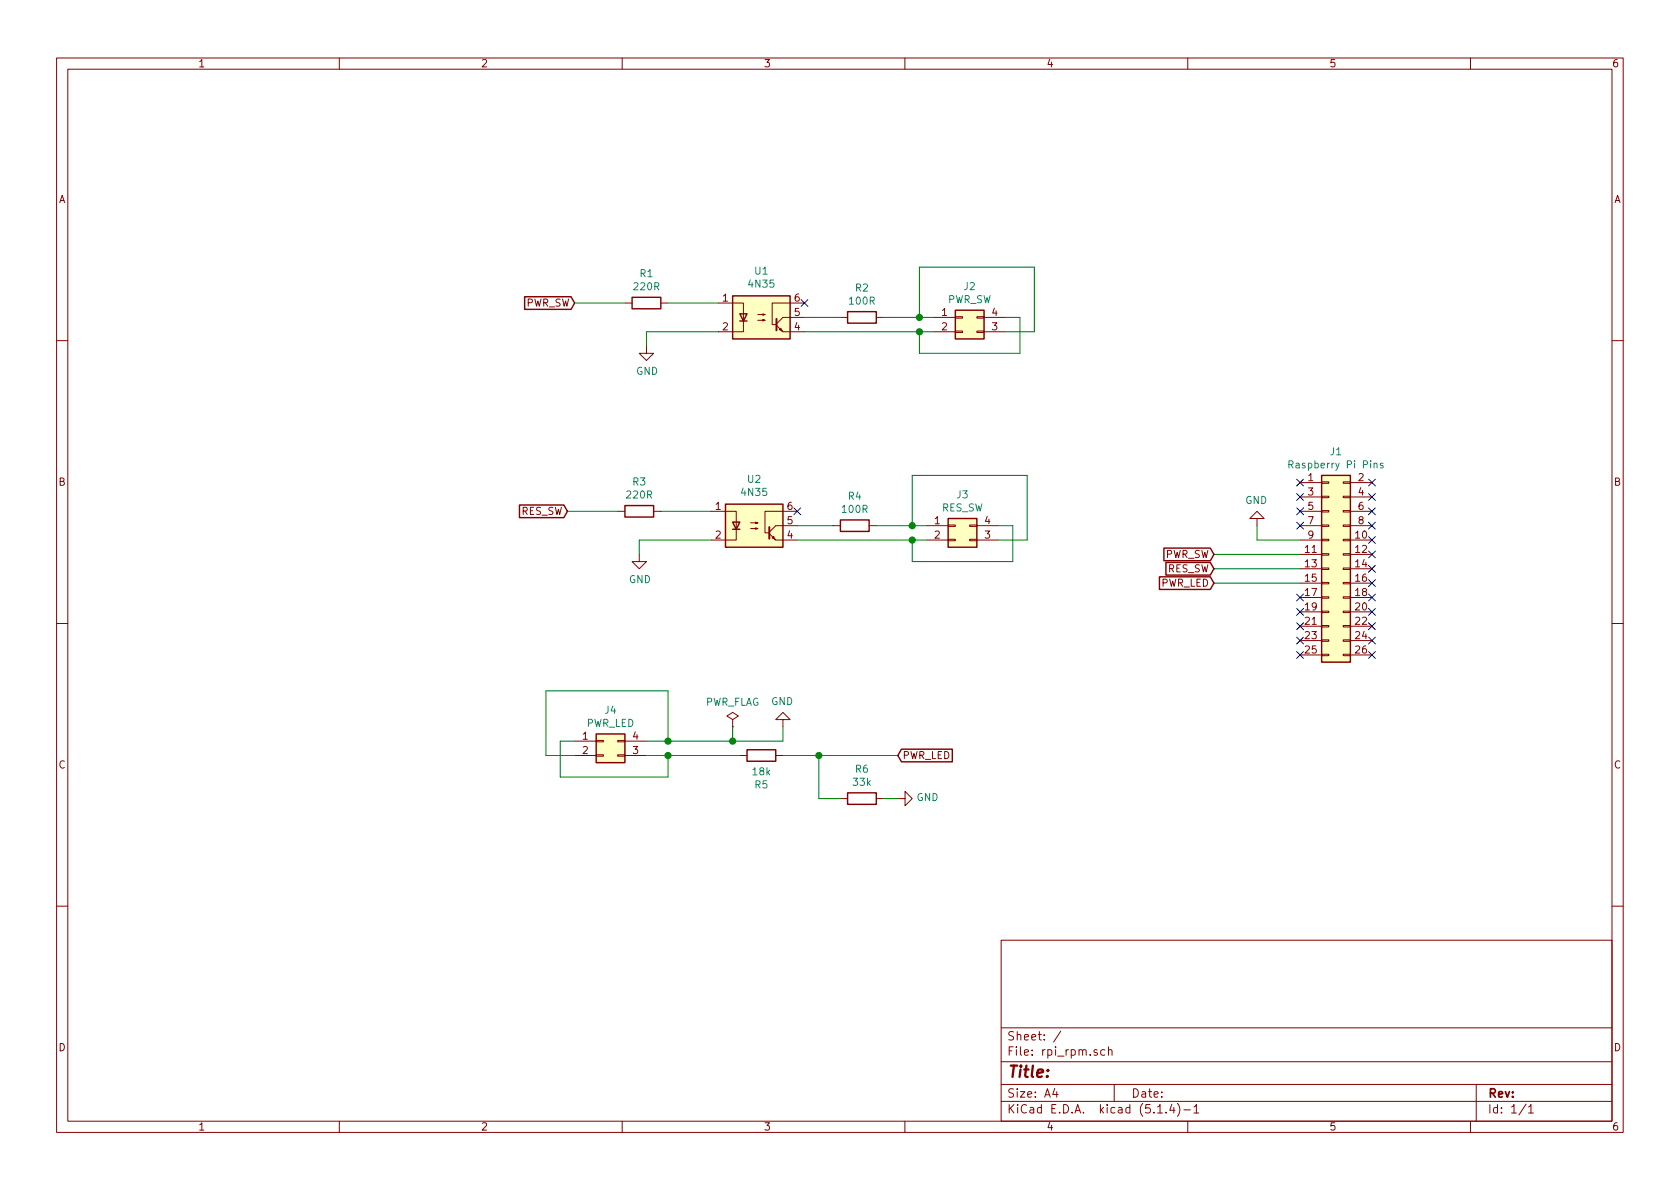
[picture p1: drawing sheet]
EESchema Schematic File Version 4
LIBS:rpi_rpm-cache
EELAYER 30 0
EELAYER END
$Descr A4 11693 8268
encoding utf-8
Sheet 1 1
Title ""
Date ""
Rev ""
Comp ""
Comment1 ""
Comment2 ""
Comment3 ""
Comment4 ""
$EndDescr
$Comp
L Connector_Generic:Conn_02x13_Odd_Even J1
U 1 1
P 9250 3950
F 0 "J1" H 9300 4767 50  0000 C CNN
F 1 "Raspberry Pi Pins" H 9300 4676 50  0000 C CNN
F 2 "Connector_PinSocket_2.54mm:PinSocket_2x13_P2.54mm_Vertical" H 9250 3950 50  0001 C CNN
F 3 "~" H 9250 3950 50  0001 C CNN
	1    9250 3950
	1    0    0    -1  
$EndComp
$Comp
L Isolator:4N35 U1
U 1 1
P 5300 2200
F 0 "U1" H 5300 2525 50  0000 C CNN
F 1 "4N35" H 5300 2434 50  0000 C CNN
F 2 "Package_DIP:DIP-6_W7.62mm" H 5100 2000 50  0001 L CIN
F 3 "https://www.vishay.com/docs/81181/4n35.pdf" H 5300 2200 50  0001 L CNN
	1    5300 2200
	1    0    0    -1  
$EndComp
$Comp
L Isolator:4N35 U2
U 1 1
P 5250 3650
F 0 "U2" H 5250 3975 50  0000 C CNN
F 1 "4N35" H 5250 3884 50  0000 C CNN
F 2 "Package_DIP:DIP-6_W7.62mm" H 5050 3450 50  0001 L CIN
F 3 "https://www.vishay.com/docs/81181/4n35.pdf" H 5250 3650 50  0001 L CNN
	1    5250 3650
	1    0    0    -1  
$EndComp
$Comp
L power:GND #PWR01
U 1 1
P 8750 3650
F 0 "#PWR01" H 8750 3400 50  0001 C CNN
F 1 "GND" H 8755 3477 50  0000 C CNN
F 2 "" H 8750 3650 50  0001 C CNN
F 3 "" H 8750 3650 50  0001 C CNN
	1    8750 3650
	-1   0    0    1   
$EndComp
Wire Wire Line
	8750 3650 8750 3750
Wire Wire Line
	8750 3750 9050 3750
Text GLabel 8450 3850 0    50   Input ~ 0
PWR_SW
Text GLabel 8450 3950 0    50   Input ~ 0
RES_SW
Text GLabel 8450 4050 0    50   Input ~ 0
PWR_LED
Wire Wire Line
	8450 3850 9050 3850
Wire Wire Line
	8450 3950 9050 3950
Wire Wire Line
	8450 4050 9050 4050
NoConn ~ 9050 3450
NoConn ~ 9050 3550
NoConn ~ 9050 3650
NoConn ~ 9050 3350
NoConn ~ 9550 3450
NoConn ~ 9550 3550
NoConn ~ 9550 3650
NoConn ~ 9550 3750
NoConn ~ 9550 3850
NoConn ~ 9550 3950
NoConn ~ 9550 4050
NoConn ~ 9550 4150
NoConn ~ 9550 4250
NoConn ~ 9550 4350
NoConn ~ 9550 4450
NoConn ~ 9550 4550
NoConn ~ 9050 4550
NoConn ~ 9050 4450
NoConn ~ 9050 4350
NoConn ~ 9050 4250
NoConn ~ 9050 4150
Text GLabel 4000 2100 0    50   Input ~ 0
PWR_SW
Text GLabel 3950 3550 0    50   Input ~ 0
RES_SW
$Comp
L Device:R R1
U 1 1
P 4500 2100
F 0 "R1" V 4293 2100 50  0000 C CNN
F 1 "220R" V 4384 2100 50  0000 C CNN
F 2 "Resistor_THT:R_Axial_DIN0207_L6.3mm_D2.5mm_P10.16mm_Horizontal" V 4430 2100 50  0001 C CNN
F 3 "~" H 4500 2100 50  0001 C CNN
	1    4500 2100
	0    1    1    0   
$EndComp
Wire Wire Line
	4000 2100 4350 2100
Wire Wire Line
	4650 2100 5000 2100
$Comp
L power:GND #PWR02
U 1 1
P 4500 2400
F 0 "#PWR02" H 4500 2150 50  0001 C CNN
F 1 "GND" H 4505 2227 50  0000 C CNN
F 2 "" H 4500 2400 50  0001 C CNN
F 3 "" H 4500 2400 50  0001 C CNN
	1    4500 2400
	1    0    0    -1  
$EndComp
Wire Wire Line
	4500 2400 4500 2300
Wire Wire Line
	4500 2300 5000 2300
$Comp
L Device:R R3
U 1 1
P 4450 3550
F 0 "R3" V 4243 3550 50  0000 C CNN
F 1 "220R" V 4334 3550 50  0000 C CNN
F 2 "Resistor_THT:R_Axial_DIN0207_L6.3mm_D2.5mm_P10.16mm_Horizontal" V 4380 3550 50  0001 C CNN
F 3 "~" H 4450 3550 50  0001 C CNN
	1    4450 3550
	0    1    1    0   
$EndComp
$Comp
L power:GND #PWR03
U 1 1
P 4450 3850
F 0 "#PWR03" H 4450 3600 50  0001 C CNN
F 1 "GND" H 4455 3677 50  0000 C CNN
F 2 "" H 4450 3850 50  0001 C CNN
F 3 "" H 4450 3850 50  0001 C CNN
	1    4450 3850
	1    0    0    -1  
$EndComp
Wire Wire Line
	3950 3550 4300 3550
Wire Wire Line
	4600 3550 4950 3550
Wire Wire Line
	4950 3750 4450 3750
Wire Wire Line
	4450 3750 4450 3850
$Comp
L Device:R R2
U 1 1
P 6000 2200
F 0 "R2" V 5793 2200 50  0000 C CNN
F 1 "100R" V 5884 2200 50  0000 C CNN
F 2 "Resistor_THT:R_Axial_DIN0207_L6.3mm_D2.5mm_P10.16mm_Horizontal" V 5930 2200 50  0001 C CNN
F 3 "~" H 6000 2200 50  0001 C CNN
	1    6000 2200
	0    1    1    0   
$EndComp
$Comp
L Device:R R4
U 1 1
P 5950 3650
F 0 "R4" V 5743 3650 50  0000 C CNN
F 1 "100R" V 5834 3650 50  0000 C CNN
F 2 "Resistor_THT:R_Axial_DIN0207_L6.3mm_D2.5mm_P10.16mm_Horizontal" V 5880 3650 50  0001 C CNN
F 3 "~" H 5950 3650 50  0001 C CNN
	1    5950 3650
	0    1    1    0   
$EndComp
Wire Wire Line
	5600 2200 5850 2200
Wire Wire Line
	5550 3650 5800 3650
NoConn ~ 5600 2100
NoConn ~ 5550 3550
$Comp
L power:GND #PWR04
U 1 1
P 5450 5050
F 0 "#PWR04" H 5450 4800 50  0001 C CNN
F 1 "GND" H 5455 4877 50  0000 C CNN
F 2 "" H 5450 5050 50  0001 C CNN
F 3 "" H 5450 5050 50  0001 C CNN
	1    5450 5050
	-1   0    0    1   
$EndComp
$Comp
L Device:R R6
U 1 1
P 6000 5550
F 0 "R6" V 5793 5550 50  0000 C CNN
F 1 "33k" V 5884 5550 50  0000 C CNN
F 2 "Resistor_THT:R_Axial_DIN0207_L6.3mm_D2.5mm_P10.16mm_Horizontal" V 5930 5550 50  0001 C CNN
F 3 "~" H 6000 5550 50  0001 C CNN
	1    6000 5550
	0    1    1    0   
$EndComp
NoConn ~ 9550 3350
$Comp
L power:GND #PWR05
U 1 1
P 6250 5550
F 0 "#PWR05" H 6250 5300 50  0001 C CNN
F 1 "GND" V 6255 5422 50  0000 R CNN
F 2 "" H 6250 5550 50  0001 C CNN
F 3 "" H 6250 5550 50  0001 C CNN
	1    6250 5550
	0    -1   -1   0   
$EndComp
$Comp
L Device:R R5
U 1 1
P 5300 5250
F 0 "R5" V 5093 5250 50  0000 C CNN
F 1 "18k" V 5184 5250 50  0000 C CNN
F 2 "Resistor_THT:R_Axial_DIN0207_L6.3mm_D2.5mm_P10.16mm_Horizontal" V 5230 5250 50  0001 C CNN
F 3 "~" H 5300 5250 50  0001 C CNN
	1    5300 5250
	0    -1   -1   0   
$EndComp
Text GLabel 6250 5250 2    50   Input ~ 0
PWR_LED
$Comp
L power:PWR_FLAG #FLG0101
U 1 1
P 5100 5050
F 0 "#FLG0101" H 5100 5125 50  0001 C CNN
F 1 "PWR_FLAG" H 5100 5223 50  0000 C CNN
F 2 "" H 5100 5050 50  0001 C CNN
F 3 "~" H 5100 5050 50  0001 C CNN
	1    5100 5050
	1    0    0    -1  
$EndComp
Wire Wire Line
	5450 5150 5450 5050
Wire Wire Line
	5100 5150 5100 5050
Connection ~ 5100 5150
Wire Wire Line
	5100 5150 5450 5150
Wire Wire Line
	6250 5250 5700 5250
Wire Wire Line
	5700 5550 5700 5250
Connection ~ 5700 5250
Wire Wire Line
	5700 5250 5450 5250
Wire Wire Line
	6150 5550 6250 5550
Wire Wire Line
	5700 5550 5850 5550
Wire Wire Line
	6100 3650 6350 3650
Wire Wire Line
	6350 3300 6350 3650
Connection ~ 6350 3650
Wire Wire Line
	6350 3650 6450 3650
Wire Wire Line
	7050 3900 6350 3900
Wire Wire Line
	6350 3900 6350 3750
Connection ~ 6350 3750
Wire Wire Line
	6350 3750 6450 3750
Wire Wire Line
	5550 3750 6350 3750
Wire Wire Line
	6150 2200 6400 2200
Wire Wire Line
	6400 1850 6400 2200
Connection ~ 6400 2200
Wire Wire Line
	6400 2200 6500 2200
Wire Wire Line
	7100 2450 6400 2450
Wire Wire Line
	6400 2450 6400 2300
Connection ~ 6400 2300
Wire Wire Line
	6400 2300 6500 2300
Wire Wire Line
	5600 2300 6400 2300
Wire Wire Line
	4500 5150 4650 5150
Wire Wire Line
	4500 5250 4650 5250
Wire Wire Line
	3900 5400 4650 5400
Wire Wire Line
	4650 5400 4650 5250
Connection ~ 4650 5250
Wire Wire Line
	4650 5250 5150 5250
Wire Wire Line
	4650 4800 4650 5150
Connection ~ 4650 5150
Wire Wire Line
	4650 5150 5100 5150
$Comp
L Connector_Generic:Conn_02x02_Counter_Clockwise J2
U 1 1
P 6700 2200
F 0 "J2" H 6750 2417 50  0000 C CNN
F 1 "PWR_SW" H 6750 2326 50  0000 C CNN
F 2 "Connector_PinHeader_2.54mm:PinHeader_2x02_P2.54mm_Vertical" H 6700 2200 50  0001 C CNN
F 3 "~" H 6700 2200 50  0001 C CNN
	1    6700 2200
	1    0    0    -1  
$EndComp
Wire Wire Line
	7100 2200 7000 2200
Wire Wire Line
	7100 2200 7100 2450
Wire Wire Line
	7200 1850 7200 2300
Wire Wire Line
	7200 2300 7000 2300
Wire Wire Line
	6400 1850 7200 1850
$Comp
L Connector_Generic:Conn_02x02_Counter_Clockwise J3
U 1 1
P 6650 3650
F 0 "J3" H 6700 3867 50  0000 C CNN
F 1 "RES_SW" H 6700 3776 50  0000 C CNN
F 2 "Connector_PinHeader_2.54mm:PinHeader_2x02_P2.54mm_Vertical" H 6650 3650 50  0001 C CNN
F 3 "~" H 6650 3650 50  0001 C CNN
	1    6650 3650
	1    0    0    -1  
$EndComp
Wire Wire Line
	7050 3650 6950 3650
Wire Wire Line
	7050 3650 7050 3900
Wire Wire Line
	6950 3750 7150 3750
Wire Wire Line
	7150 3750 7150 3300
Wire Wire Line
	6350 3300 7150 3300
$Comp
L Connector_Generic:Conn_02x02_Counter_Clockwise J4
U 1 1
P 4200 5150
F 0 "J4" H 4250 5367 50  0000 C CNN
F 1 "PWR_LED" H 4250 5276 50  0000 C CNN
F 2 "Connector_PinHeader_2.54mm:PinHeader_2x02_P2.54mm_Vertical" H 4200 5150 50  0001 C CNN
F 3 "~" H 4200 5150 50  0001 C CNN
	1    4200 5150
	1    0    0    -1  
$EndComp
Wire Wire Line
	3900 5150 4000 5150
Wire Wire Line
	3900 5150 3900 5400
Wire Wire Line
	3800 4800 3800 5250
Wire Wire Line
	3800 5250 4000 5250
Wire Wire Line
	3800 4800 4650 4800
$EndSCHEMATC
